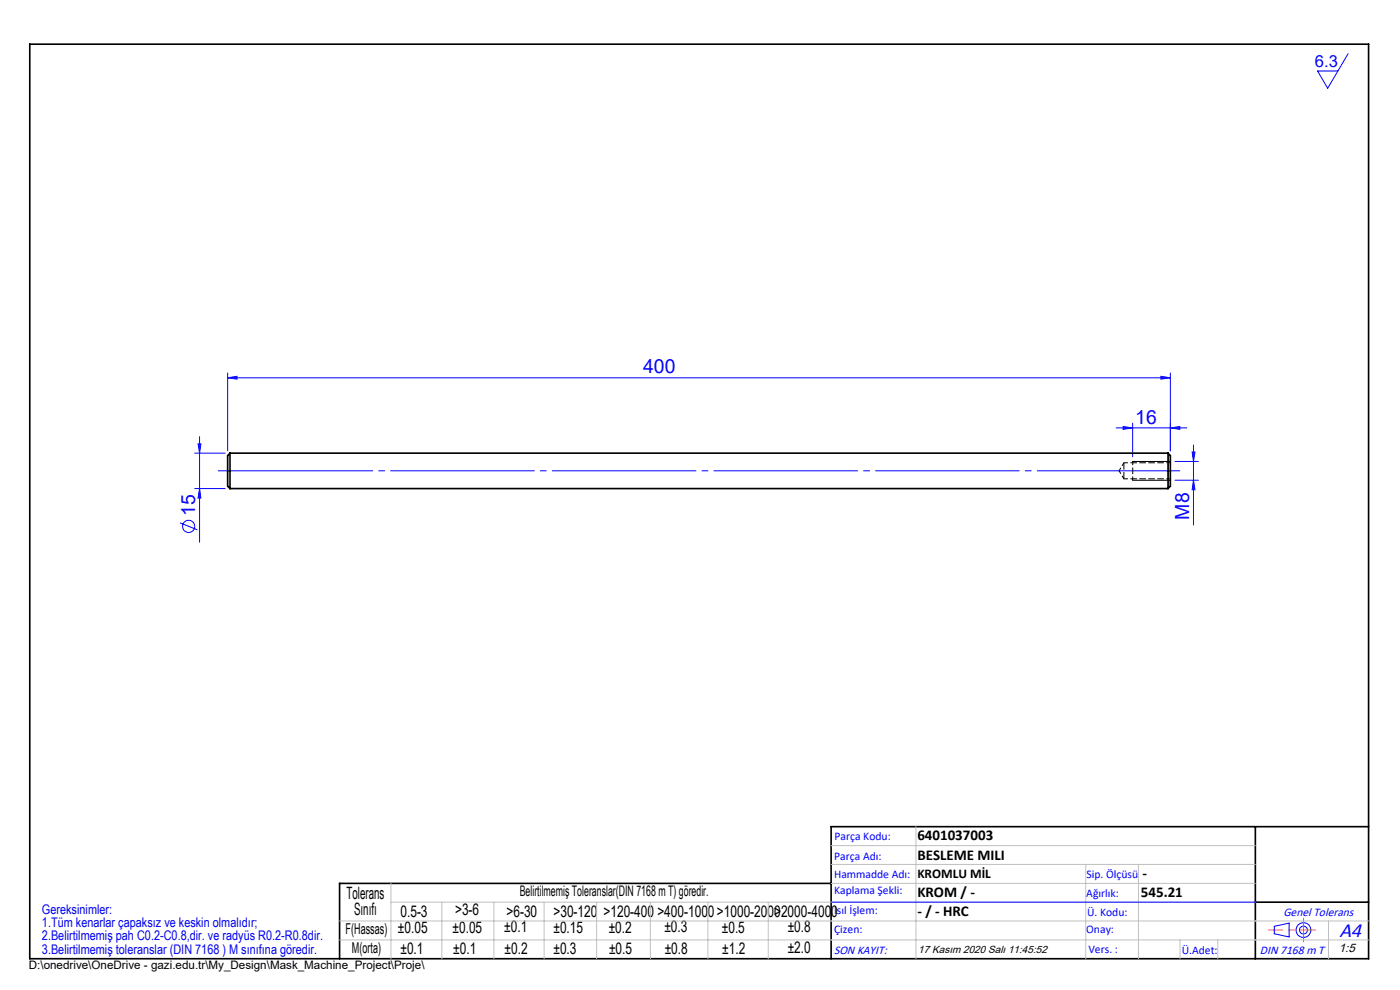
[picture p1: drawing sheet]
<svg xmlns="http://www.w3.org/2000/svg" width="297mm" height="210mm" viewBox="0 0 297 210" stroke-linecap="round" stroke-linejoin="round" font-family="sans-serif">
<g fill="none" stroke="#00f" stroke-width=".21">
<path d="M286 11.4l-4.3 7.3-2.2-3.6h4.3M48.3 79.1v16.5M246.3 79.8l2 .3-2 .3zM248.3 79.1v16.5M41.3 96.1h6.5M42 94.1h.6l-.3 2zM42.3 92.6v22.4M48.3 80.1l2-.3v.6zM48.3 80.1h200M236.8 90.8h15M238.3 90.5l2 .3-2 .3zM240.3 89.8v7.1"/>
<path d="M248.3 90.8l2-.3v.6zM249.3 97.9h4.9M252.9 95.9h.6l-.3 2zM253.2 94.4v17M38.2 110.9l3.7 1.5M41.3 103.6h6.5M42.3 103.6l.3 2h-.6zM249.3 101.9h4.9M253.2 101.9l.3 2h-.6zM176.3 191.4h90M270.3 196.5l3.2-.7v2.9l-3.2-.6z"/>
<circle cx="40" cy="111.7" r="1.29"/>
<circle cx="276.5" cy="197.3" r="1.57"/>
<circle cx="276.5" cy="197.3" r=".83"/>
</g>
<path d="M48.8 99.9h201.5" fill="none" stroke="#00f" stroke-width=".21" stroke-dasharray="30.5 1.3 1.3 1.3" stroke-dashoffset=".2"/>
<path d="M48.8 99.9h-2.5" fill="none" stroke="#00f" stroke-width=".21" stroke-dasharray="30.5 1.3 1.3 1.3"/>
<path d="M6.3 9.4h284v194h-284zM266.3 175.4v28M290.3 175.4h-114v28M176.3 187.4h-104.3v16M266.3 191.4h24" fill="none" stroke="#000" stroke-width=".35"/>
<path d="M279 197.3h-9.9" fill="none" stroke="#f00" stroke-width=".21" stroke-dasharray="30.5 1.3 1.3 1.3" stroke-dashoffset="27.4"/>
<path d="M276.5 197.3v2.5M276.5 197.3v-2.5" fill="none" stroke="#808080" stroke-width=".21" stroke-dasharray="30.5 1.3 1.3 1.3"/>
<g fill="none" stroke="#c0c0c0" stroke-width=".21">
<path d="M176.3 179.4h90M194.3 175.4v28M72 199.4h218.3M72 195.4h218.3M82.9 187.4v16M82.9 191.4h183.4M93.7 191.4v12M104.8 191.4v12M115.4 191.4v12M126.6 191.4v12M138 191.4v12M150.2 191.4v12"/>
<path d="M163 191.4v12M176.3 183.4h90M176.3 187.4h90M230.3 183.4v20M241.5 183.4v20M250.3 199.4v4M258.3 199.4v4M281.8 195.4v8"/>
</g>
<path d="M240.3 97.9h8M240.3 101.9h8" fill="none" stroke="#000" stroke-width=".21"/>
<path d="M240.3 97.9v4" fill="none" stroke="#000" stroke-width=".21" stroke-dasharray="1.3 .6" stroke-dashoffset=".5"/>
<g fill="#00f">
<path d="M248.3 90.8l2-.3v.6zM238.3 90.5l2 .3-2 .3z"/>
<path d="M48.3 80.1l2-.3v.6zM246.3 79.8l2 .3-2 .3z"/>
<path d="M42.3 103.6l.3 2h-.6zM42 94.1h.6l-.3 2z"/>
<path d="M252.9 95.9h.6l-.3 2zM253.2 101.9l.3 2h-.6z"/>
</g>
<path d="M48.8 96.1v7.5M48.8 96.1l-.5 .6v6.4l.5 .5M48.8 96.1h199M247.8 96.1v7.5M247.8 96.1l.5 .6v6.4l-.5 .5M48.8 103.6h199" fill="none" stroke="#000" stroke-width=".35"/>
<path d="M238.4 98.2v3.4" fill="none" stroke="#000" stroke-width=".21" stroke-dasharray="1.3 .6" stroke-dashoffset="-.1"/>
<path d="M248.3 98.2h-9.9M238.4 101.6h9.9" fill="none" stroke="#000" stroke-width=".21" stroke-dasharray="1.3 .6" stroke-dashoffset=".5"/>
<path d="M237.4 99.9l1 1.7M238.4 98.2l-1 1.7" fill="none" stroke="#000" stroke-width=".21" stroke-dasharray="1.3 .6" stroke-dashoffset=".6"/>
<text font-size="4.4" fill="#00f" x="284.2" y="198.7">A4</text>
<g font-size="4.1" fill="#00f">
<text x="136.4" y="79.2">400</text>
<text x="240.8" y="89.8">16</text>
<text x="41.4" y="109.5" transform="rotate(-90 41.4 109.5)">15</text>
<text x="252.3" y="110.2" transform="rotate(-90 252.3 110.2)">M8</text>
</g>
<g font-size="3.6">
<text x="73.5" y="190.7">Tolerans</text>
<text x="75.1" y="194.1">Sınıfı</text>
</g>
<text font-size="3.5" fill="#00f" x="279" y="14.3">6.3</text>
<g font-size="3.4">
<text x="84.4" y="198">±0.05</text>
<text x="85" y="194.4">0.5-3</text>
<text x="96" y="197.8">±0.05</text>
<text x="96.5" y="194.2">&gt;3-6</text>
<text x="107" y="197.8">±0.1</text>
<text x="107.5" y="194.5">&gt;6-30</text>
<text x="117.4" y="194.5">&gt;30-120</text>
<text x="117.4" y="197.9">±0.15</text>
<text x="128" y="194.5">&gt;120-400</text>
<text x="129.1" y="197.8">±0.2</text>
<text x="139.5" y="194.5">&gt;400-1000&gt;1000-2000&gt;2000-4000</text>
<text x="140.9" y="197.8">±0.3</text>
<text x="153.1" y="197.8">±0.5</text>
<text x="167.1" y="197.7">±0.8</text>
<text x="85" y="202.3">±0.1</text>
<text x="96.2" y="202.3">±0.1</text>
<text x="107" y="202.3">±0.2</text>
<text x="117.4" y="202.4">±0.3</text>
<text x="129.2" y="202.3">±0.5</text>
<text x="141" y="202.3">±0.8</text>
<text x="153.2" y="202.3">±1.2</text>
<text x="167.1" y="202.2">±2.0</text>
</g>
<g font-size="3.2">
<text x="194.6" y="178.2">6401037003</text>
<text x="194.6" y="182.4">BESLEME MILI</text>
<text x="194.6" y="190.2">KROM / -</text>
<text x="242" y="190.2">545.21</text>
<text x="242.4" y="186.2">-</text>
<text x="194.6" y="194.3">- / - HRC</text>
<text x="73.3" y="198.1">F(Hassas)</text>
<text x="74.7" y="202.2">M(orta)</text>
</g>
<text font-size="3.1" x="110.3" y="190.1">Belirtilmemiş Toleranslar(DIN 7168 m T) göredir.</text>
<text font-size="2.8" x="194.6" y="186.2">KROMLU MİL</text>
<g font-size="2.8" fill="#0000e8">
<text x="8.9" y="193.8">Gereksinimler:</text>
<text x="8.9" y="196.6">1.Tüm kenarlar çapaksız ve keskin olmalıdır;</text>
<text x="8.9" y="199.5">2.Belirtilmemiş pah C0.2-C0.8,dir. ve radyüs R0.2-R0.8dir.</text>
<text x="8.9" y="202.3">3.Belirtilmemiş toleranslar (DIN 7168 ) M sınıfına göredir.</text>
</g>
<g font-size="2.6" fill="#00f">
<text x="272.3" y="194.3">Genel Tolerans</text>
<text x="176.9" y="202.3">SON KAYIT:</text>
<text x="267.3" y="202.4">DIN 7168 m T</text>
</g>
<text font-size="2.6" x="284" y="202">1:5</text>
<g font-size="2.5" fill="#00f">
<text x="177" y="178.2">Parça Kodu:</text>
<text x="177" y="182.4">Parça Adı:</text>
<text x="176.9" y="186.2">Hammadde Adı:</text>
<text x="177" y="189.7">Kaplama Şekli:</text>
<text x="230.5" y="190.2">Ağırlık:</text>
<text x="230.5" y="186.2">Sip. Ölçüsü</text>
<text x="176.9" y="193.9">Isıl İşlem:</text>
<text x="177" y="197.8">Çizen:</text>
<text x="230.4" y="197.8">Onay:</text>
<text x="230.6" y="194.3">Ü. Kodu:</text>
<text x="230.9" y="202.1">Vers. :</text>
<text x="250.7" y="202.4">Ü.Adet:</text>
</g>
<text font-size="2.5" x="6.1" y="205.5">D:\onedrive\OneDrive - gazi.edu.tr\My_Design\Mask_Machine_Project\Proje\</text>
<text font-size="2.2" x="194.8" y="202.1">17 Kasım 2020 Salı 11:45:52</text>
</svg>
